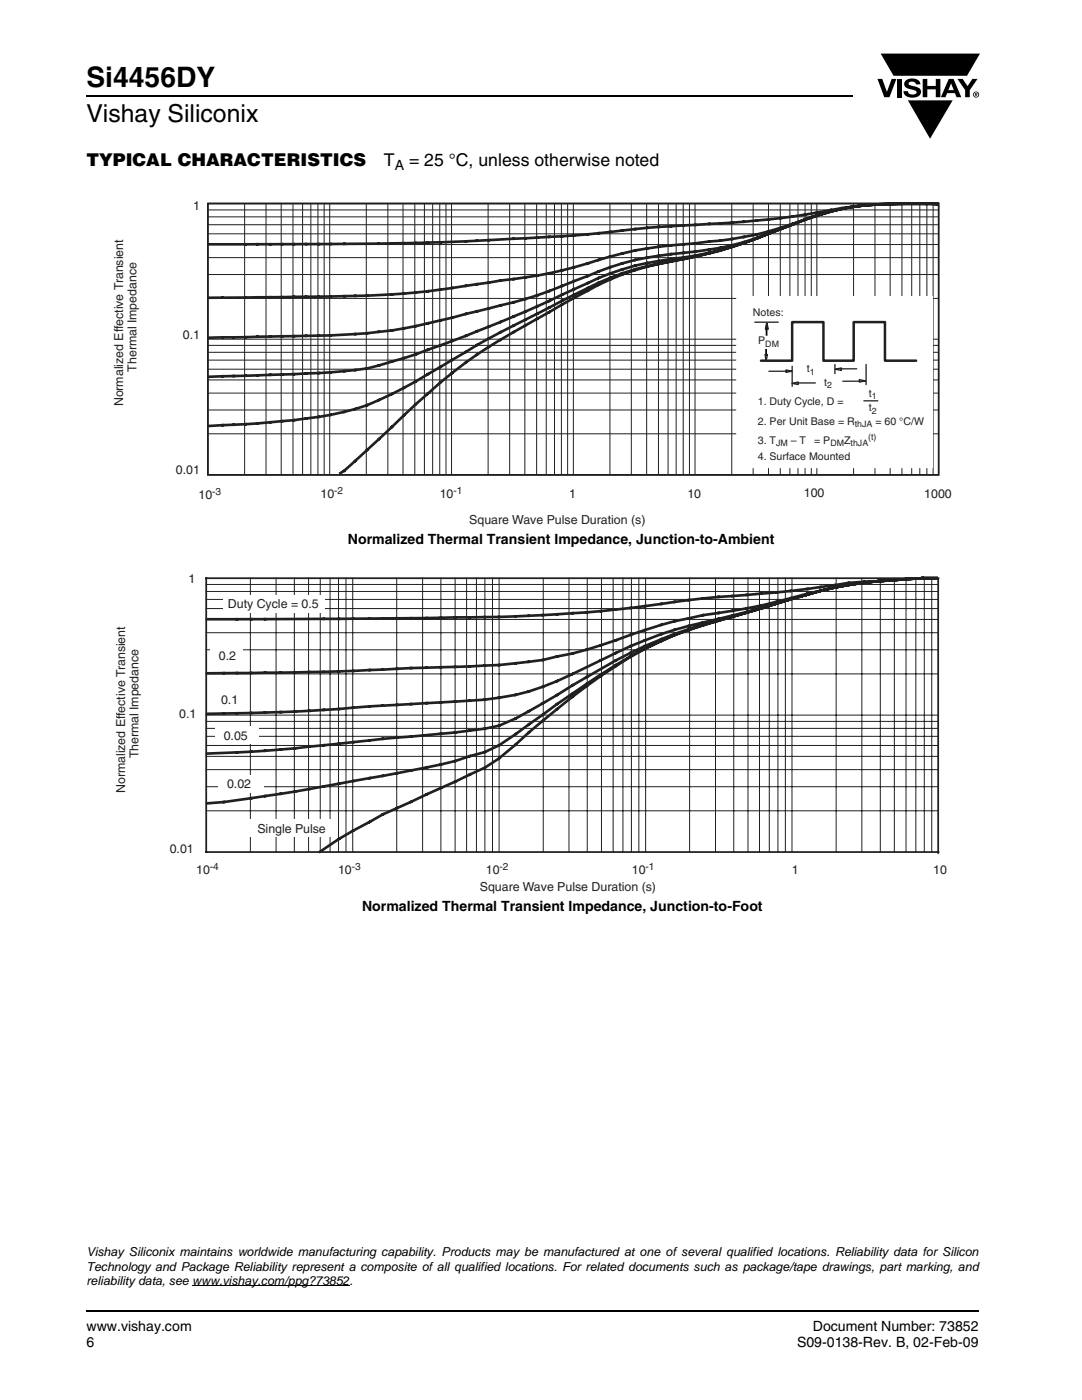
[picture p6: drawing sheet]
<svg xmlns="http://www.w3.org/2000/svg" width="216mm" height="279mm" viewBox="0 0 216 279" stroke-linecap="round" stroke-linejoin="round" font-family="sans-serif">
<path d="M17.1 18.9h.2v.3h-.2zM17.1 261.5h.2v.4h-.2z" fill="#000"/>
<path d="M17.3 19.1h152.9M17.3 261.7h178.1" fill="none" stroke="#000" stroke-width=".36"/>
<path d="M175.1 10.7h20.4v17h-20.4z" fill="#fff"/>
<g fill="#000">
<path d="M175.1 15.7h.9l1 2.6 .9-2.6h1l-1.4 3.7h-1.1zM179 15.7h.9v3.7h-.9zM180.7 16.1a2.09 2.09 0 0 1 2.9 .3v.4h-.8a.79 .79 0 0 0-.7-.5 .79 .79 0 0 0-.8 .4l.2 .3 1 .3a1.09 1.09 0 0 1 1.3 1 1.09 1.09 0 0 1-1.1 1.1 1.74 1.74 0 0 1-2.4-1.2h.9a.96 .96 0 0 0 .8 .7 .96 .96 0 0 0 .9-.5 1.31 1.31 0 0 0-1.2-.6 1.05 1.05 0 0 1-1.1-.5 1.05 1.05 0 0 1 .1-1.2zM184.1 15.7h.9v1.5h1.7v-1.5h.9v3.7h-.9v-1.6h-1.7v1.6h-.9zM191 15.7h1.1l1 1.5 .9-1.5h1.1l-1.6 2.3v1.4h-.9v-1.4zM175.7 10.7h19.8l-2.5 4.4h-3.9h-10.8zM181.2 20h8.9l-4.5 7.7z"/>
<path d="M189.8 16.6l.5 1.4h-1.1zM189.3 15.7l-1.6 3.7h1l.3-.8h1.6l.3 .8h.9l-1.5-3.7z"/>
<path d="M194.7 18.6l.2 .1v.1h-.2zM194.5 18.5v.7h.2v-.3l.3 .3-.1-.3 .1-.2v-.1z"/>
<path d="M194.3 18.9a.46 .46 0 0 1 .9 0 .46 .46 0 0 1-.9 0zM194.2 18.9a.61 .61 0 0 0 1.2 0 .61 .61 0 0 0-1.2 0z"/>
</g>
<path d="M38.4 256.6h31.3" fill="none" stroke="#000" stroke-width=".2"/>
<g fill="#fff">
<path d="M22.8 40.3h167.8v64.8h-167.8z"/>
<path d="M162.2 74.7h4.4z"/>
</g>
<g fill="none" stroke="#231f20" stroke-width=".2">
<path d="M41.5 40.6h145.8v54.2h-145.8zM41.5 59.6h145.8M41.5 54.8h145.8M41.5 51.4h145.8M41.5 48.8h145.8M41.5 46.7h145.8M41.5 44.9h145.8M41.5 43.3h145.8M41.5 41.9h145.8M41.5 40.7h145.8M48.8 40.7v54M53.1 40.7v54"/>
<path d="M56.1 40.7v54M58.5 40.7v54M60.4 40.7v54M62 40.7v54M63.4 40.7v54M64.7 40.7v54M65.8 40.7v54M73.1 40.7v54M77.4 40.7v54M80.4 40.7v54M82.8 40.7v54M84.7 40.7v54"/>
<path d="M86.3 40.7v54M87.7 40.7v54M89 40.7v54M90.1 40.7v54M97.4 40.7v54M101.7 40.7v54M104.7 40.7v54M107.1 40.7v54M109 40.7v54M110.6 40.7v54M112 40.7v54M113.3 40.7v54"/>
<path d="M114.4 40.7v54M121.7 40.7v54M126 40.7v54M129 40.7v54M131.4 40.7v54M133.3 40.7v54M134.9 40.7v54M136.3 40.7v54M137.6 40.7v54M138.7 40.7v54M146 40.7v54M150.3 40.7v54"/>
<path d="M153.3 40.7v54M155.7 40.8v54M157.6 40.7v54M159.2 40.7v54M160.6 40.7v54M161.9 40.7v54M163 40.7v54M170.3 40.7v54M174.6 40.7v54M177.6 40.7v54M180 40.7v54M181.9 40.7v54"/>
<path d="M183.5 40.7v54M184.9 40.7v54M186.2 40.7v54M41.5 78.5h145.8M41.5 75.8h145.8M41.5 73.7h145.8M41.5 71.9h145.8M41.5 70.3h145.8M41.5 68.9h145.8M41.5 67.7h145.8M41.5 86.6h145.8M41.5 81.8h145.8"/>
</g>
<path d="M41.5 40.6h145.8v54.2h-145.8z" fill="none" stroke="#231f20" stroke-width=".35"/>
<g fill="none" stroke="#231f20" stroke-width=".53">
<path d="M133.9 52.2a50.2 50.2 0 0 0-16.6 5.8l-2.8 1.5a406.2 406.2 0 0 0-19.3 11.3 167.2 167.2 0 0 0-19.6 16.9l-6.9 6.2-.8 .5M133.9 52.2a57.8 57.8 0 0 0-19.4 6.6l-2.4 1.2a346.8 346.8 0 0 0-19.1 10.2l-7.6 4.5a70.5 70.5 0 0 1-14.5 6.9 83.8 83.8 0 0 1-17 2.7l-12.2 .7M136.4 51.7l-2.5 .5M148.4 48.5a88.7 88.7 0 0 1-14.5 3.7M148.4 48.5a66.6 66.6 0 0 1-14.5 3.2 51.2 51.2 0 0 0-16.6 4.8 322 322 0 0 1-36.7 15 49.7 49.7 0 0 1-11.9 2.6l-10.1 .6-16.9 .5M155.7 45.7a63 63 0 0 1-21.8 5 52.5 52.5 0 0 0-16.6 4.4l-2.8 1a85.9 85.9 0 0 1-17 5.5 265.5 265.5 0 0 1-19.3 4.3 175.9 175.9 0 0 1-21.9 1.2l-14.6 .3M155.7 45.7l-7.3 2.8M160.7 43.8a63.3 63.3 0 0 1-19.2 4.4l-2.8 .4a73.2 73.2 0 0 0-21.4 4 84.1 84.1 0 0 1-17.4 3.4 197.1 197.1 0 0 1-26.7 3l-31.5 .4M160.7 43.8l-5 1.9M172.7 41l-4.7 .5a190.4 190.4 0 0 1-31.6 3.5 273.3 273.3 0 0 0-19.1 1.8 784.8 784.8 0 0 1-66 1.9l-9.6 .1M172.7 41a44.7 44.7 0 0 0-12 2.8M184.9 40.7h-7.3l-4.9 .3"/>
<path d="M184.9 40.7h2.1M184.9 40.7l2.1 .1M187 40.6l-2.1 .1"/>
</g>
<path d="M147.2 59.4h38.7v33.7h-38.7z" fill="#fff"/>
<path d="M147.2 59.4h38.7v33.7h-38.7z" fill="none" stroke="#fff" stroke-width=".66"/>
<path d="M153.4 74.1h3.8M158.1 73.1v4M158.9 76.4h3.8M166.6 72.7v2.1M168.2 76.1h3.7M172.4 80h2.7M172.8 72.7v4.1" fill="none" stroke="#231f20" stroke-width=".26"/>
<path d="M164.5 74.7h4.5z" fill="#fff"/>
<path d="M150.6 64.3h4.7M166.7 73.7l1.2-.3v.5z" fill="none" stroke="#231f20" stroke-width=".26"/>
<path d="M151.8 72h6.3v-7.7h6.2v7.7h6v-7.7h6.3v7.7h6.2" fill="none" stroke="#231f20" stroke-width=".5"/>
<path d="M149.6 66.5h7z" fill="#fff"/>
<path d="M152.6 70.8h.5l-.2 1.2zM153 64.5l.2 1.2h-.5zM153 64.5l.3 1.2h-.5zM156.8 73.8l1.3 .3-1.3 .2zM158 76.5l1.3-.3v.5zM167.6 73.6h3.4M171.5 75.8l1.2 .2-1.2 .3z" fill="none" stroke="#231f20" stroke-width=".26"/>
<path d="M152.9 69.6v1.5M153 65.3v1.7" fill="none" stroke="#040503" stroke-width=".35"/>
<path d="M23.2 114.6h166.5v63.7h-166.5z" fill="#fff"/>
<g fill="none" stroke="#231f20" stroke-width=".2">
<path d="M41.1 119.6h146.2M41.1 118h146.2M41.1 116.6h146.2M50 115.4v54.6M55.1 115.4v54.6M58.7 115.4v54.6M61.6 115.4v54.6M63.9 115.4v54.6M65.9 115.4v54.6M67.5 115.4v54.6M69 115.4v54.6M70.4 115.4v54.6"/>
<path d="M79.2 115.4v54.6M84.3 115.4v54.6M88 115.4v54.6M90.8 115.4v54.6M93.1 115.4v54.6M95.1 115.4v54.6M96.8 115.4v54.6M98.3 115.4v54.6M99.6 115.4v54.6M108.4 115.4v54.6M113.5 115.4v54.6M117.2 115.4v54.6"/>
<path d="M120 115.4v54.6M122.3 115.4v54.6M124.3 115.4v54.6M126 115.4v54.6M127.5 115.4v54.6M128.8 115.4v54.6M137.6 115.4v54.6M142.8 115.4v54.6M146.4 115.4v54.6M149.3 115.4v54.6M151.5 115.4v54.6M153.5 115.4v54.6"/>
<path d="M155.2 115.4v54.6M156.7 115.4v54.6M158 115.4v54.6M166.8 115.4v54.6M172 115.4v54.6M175.7 115.4v54.6M178.5 115.4v54.6M180.8 115.4v54.6M182.7 115.4v54.6M184.4 115.4v54.6M185.9 115.4v54.6M41.1 134.5h146.2"/>
<path d="M41.1 129.7h146.2M41.1 126.3h146.2M41.1 123.6h146.2M41.1 121.4h146.2M41.1 157h146.2M41.1 153.6h146.2M41.1 151h146.2M41.1 148.8h146.2M41.1 147h146.2M41.1 145.4h146.2M41.1 144h146.2M41.1 142.7h146.2"/>
<path d="M41.1 161.8h146.2"/>
</g>
<path d="M163.7 117.9l-8.7 2.5M163.7 117.9l-5.9 1.5a121.8 121.8 0 0 1-17.5 3.4 92.4 92.4 0 0 0-17.5 5 81.6 81.6 0 0 1-19.9 4.6l-3.3 .3-5.9 .3-11.7 .3a761.7 761.7 0 0 1-40.7 1.1M175.3 116a64.6 64.6 0 0 0-11.6 1.2 421.2 421.2 0 0 1-23.4 2.2 387 387 0 0 1-26 3 565.8 565.8 0 0 1-35.1 1l-37.9 .2M175.3 116a69.4 69.4 0 0 0-11.6 1.9M186.9 115.4h-2.8l-8.8 .6M134.6 126.7a96.8 96.8 0 0 0-20.3 11.7l-14.7 10.4-2.9 1.3-3 .8a88.5 88.5 0 0 1-14.5 3.4l-5.4 1a452.2 452.2 0 0 1-29.1 4.8l-3.4 .2M134.6 126.7a77.3 77.3 0 0 0-17.5 10.2l-8.8 6.9-8.7 7.6-2.9 1.8-20.3 9.3-8.8 4.9-3.7 2.6M146.2 123.1a97 97 0 0 0-29.1 12l-5.9 3.6a92.4 92.4 0 0 1-11.6 6.1 155 155 0 0 1-20.4 2.4l-5.4 .6a348.6 348.6 0 0 1-32.5 2.6M146.2 123.1a117.2 117.2 0 0 0-11.6 3.6M155 120.4l-11.6 3.1a83.6 83.6 0 0 0-23.5 8.3l-2.8 1.3a53.5 53.5 0 0 1-20.4 6.5l-20.3 1.2a417.6 417.6 0 0 1-35.1 1.7M155 120.4l-8.8 2.7" fill="none" stroke="#231f20" stroke-width=".53"/>
<g fill="#fff">
<path d="M44.5 118.9h20.3v3.4h-20.3z"/>
<path d="M42 129.1h6.5v3.4h-6.5z"/>
<path d="M42.4 138.1h6.5v3.3h-6.5z"/>
<path d="M43 145.1h8.7v3.4h-8.7z"/>
<path d="M43.6 154.7h9v3.4h-9z"/>
<path d="M49.7 163.6h17.1v3.4h-17.1z"/>
</g>
<path d="M187.2 115.6v54.6M187.3 115.4h-146.2v54.6h146.2" fill="none" stroke="#231f20" stroke-width=".35"/>
<text font-size="5.6" x="17.3" y="17.4">Si4456DY</text>
<text font-size="4.9" x="17.3" y="24.4">Vishay Siliconix</text>
<g font-size="3.5">
<text x="17.3" y="33">TYPICAL CHARACTERISTICS</text>
<text x="76.6" y="33">T</text>
<text x="81.6" y="33">= 25 °C, unless otherwise noted</text>
</g>
<g font-size="2.8">
<text x="78.8" y="33.9">A</text>
<text x="69.4" y="108.6">Normalized Thermal Transient Impedance, Junction-to-Ambient</text>
<text x="72.2" y="181.8">Normalized Thermal Transient Impedance, Junction-to-Foot</text>
<text x="17.3" y="265.6">www.vishay.com</text>
<text x="17.3" y="268.8">6</text>
<text x="159" y="268.8">S09-0138-Rev. B, 02-Feb-09</text>
<text x="162.2" y="265.6">Document Number: 73852</text>
</g>
<g font-size="2.5" fill="#231f20">
<text x="38.5" y="42">1</text>
<text x="36.5" y="67.6">0.1</text>
<text x="27.3" y="74.2" transform="rotate(-90 27.3 74.2)">Thermal Impedance</text>
<text x="24.6" y="81.1" transform="rotate(-90 24.6 81.1)">Normalized Effective Transient</text>
<text x="35.1" y="94.7">0.01</text>
<text x="39.6" y="99.5">10</text>
<text x="64" y="99.3">10</text>
<text x="87.8" y="99.3">10</text>
<text x="113.6" y="99.4">1</text>
<text x="137.2" y="99.4">10</text>
<text x="160.4" y="99.3">100</text>
<text x="184.4" y="99.3">1000</text>
<text x="93.6" y="104.5">Square Wave Pulse Duration (s)</text>
<text x="37.6" y="116.4">1</text>
<text x="45.5" y="121.4">Duty Cycle = 0.5</text>
<text x="43.7" y="131.7">0.2</text>
<text x="35.8" y="143.2">0.1</text>
<text x="44.1" y="140.6">0.1</text>
<text x="44.7" y="147.6">0.05</text>
<text x="27.7" y="151.4" transform="rotate(-90 27.7 151.4)">Thermal Impedance</text>
<text x="25" y="158.3" transform="rotate(-90 25 158.3)">Normalized Effective Transient</text>
<text x="45.3" y="157.2">0.02</text>
<text x="51.4" y="166.2">Single Pu</text>
<text x="61.9" y="166.2">lse</text>
<text x="33.9" y="170.3">0.01</text>
<text x="39.1" y="174.4">10</text>
<text x="67.5" y="174.4">10</text>
<text x="95.7" y="177.7">Square Wave Pulse Duration (s)</text>
<text x="96.9" y="174.4">10</text>
<text x="126.1" y="174.4">10</text>
<text x="158" y="174.4">1</text>
<text x="186.2" y="174.4">10</text>
</g>
<g font-size="2.5">
<text x="17.3" y="250.7">Vishay Siliconix maintains worldwide manufacturing capability. Products may be manufactured at one of several qualified locations. Reliability data for Silicon</text>
<text x="17.3" y="253.6">Technology and Package Reliability represent a composite of all qualified locations. For related documents such as package/tape drawings, part marking, and</text>
<text x="17.3" y="256.4">reliability data, see www.vishay.com/ppg?73852.</text>
</g>
<g font-size="2.1" fill="#231f20">
<text x="150.2" y="63.1">Notes:</text>
<text x="151.3" y="68.7">P</text>
<text x="161" y="74.3">t</text>
<text x="164.5" y="77">t</text>
<text x="151.2" y="80.9">1. Du</text>
<text x="156.3" y="80.9">ty Cycle, D =</text>
<text x="173.4" y="79.3">t</text>
<text x="173.4" y="82.1">t</text>
<text x="151.2" y="84.8">2. Per Unit Base = R</text>
<text x="151.2" y="88.5">3. T</text>
<text x="157.8" y="88.5">– T</text>
<text x="162.5" y="88.5">= P</text>
<text x="168.4" y="88.5">Z</text>
<text x="174.7" y="84.8">= 60 °C/</text>
<text x="182.4" y="84.8">W</text>
<text x="151.2" y="91.9">4. Su</text>
<text x="156.2" y="91.9">rface Mounted</text>
</g>
<g font-size="2" fill="#231f20">
<text x="42.3" y="98.8">-3</text>
<text x="66.7" y="98.6">-2</text>
<text x="90.5" y="98.6">-1</text>
<text x="41.9" y="173.7">-4</text>
<text x="70.2" y="173.7">-3</text>
<text x="99.7" y="173.7">-2</text>
<text x="128.8" y="173.7">-1</text>
</g>
<g font-size="1.8" fill="#231f20">
<text x="152.7" y="69.2">DM</text>
<text x="161.6" y="74.8">1</text>
<text x="165" y="77.5">2</text>
<text x="174" y="79.7">1</text>
<text x="174" y="82.6">2</text>
<text x="154.8" y="89">JM</text>
<text x="165.7" y="89">DM</text>
<text x="169.7" y="89">thJA</text>
<text x="170.6" y="85.2">thJA</text>
<text x="173.2" y="87.9">(t)</text>
</g>
</svg>
